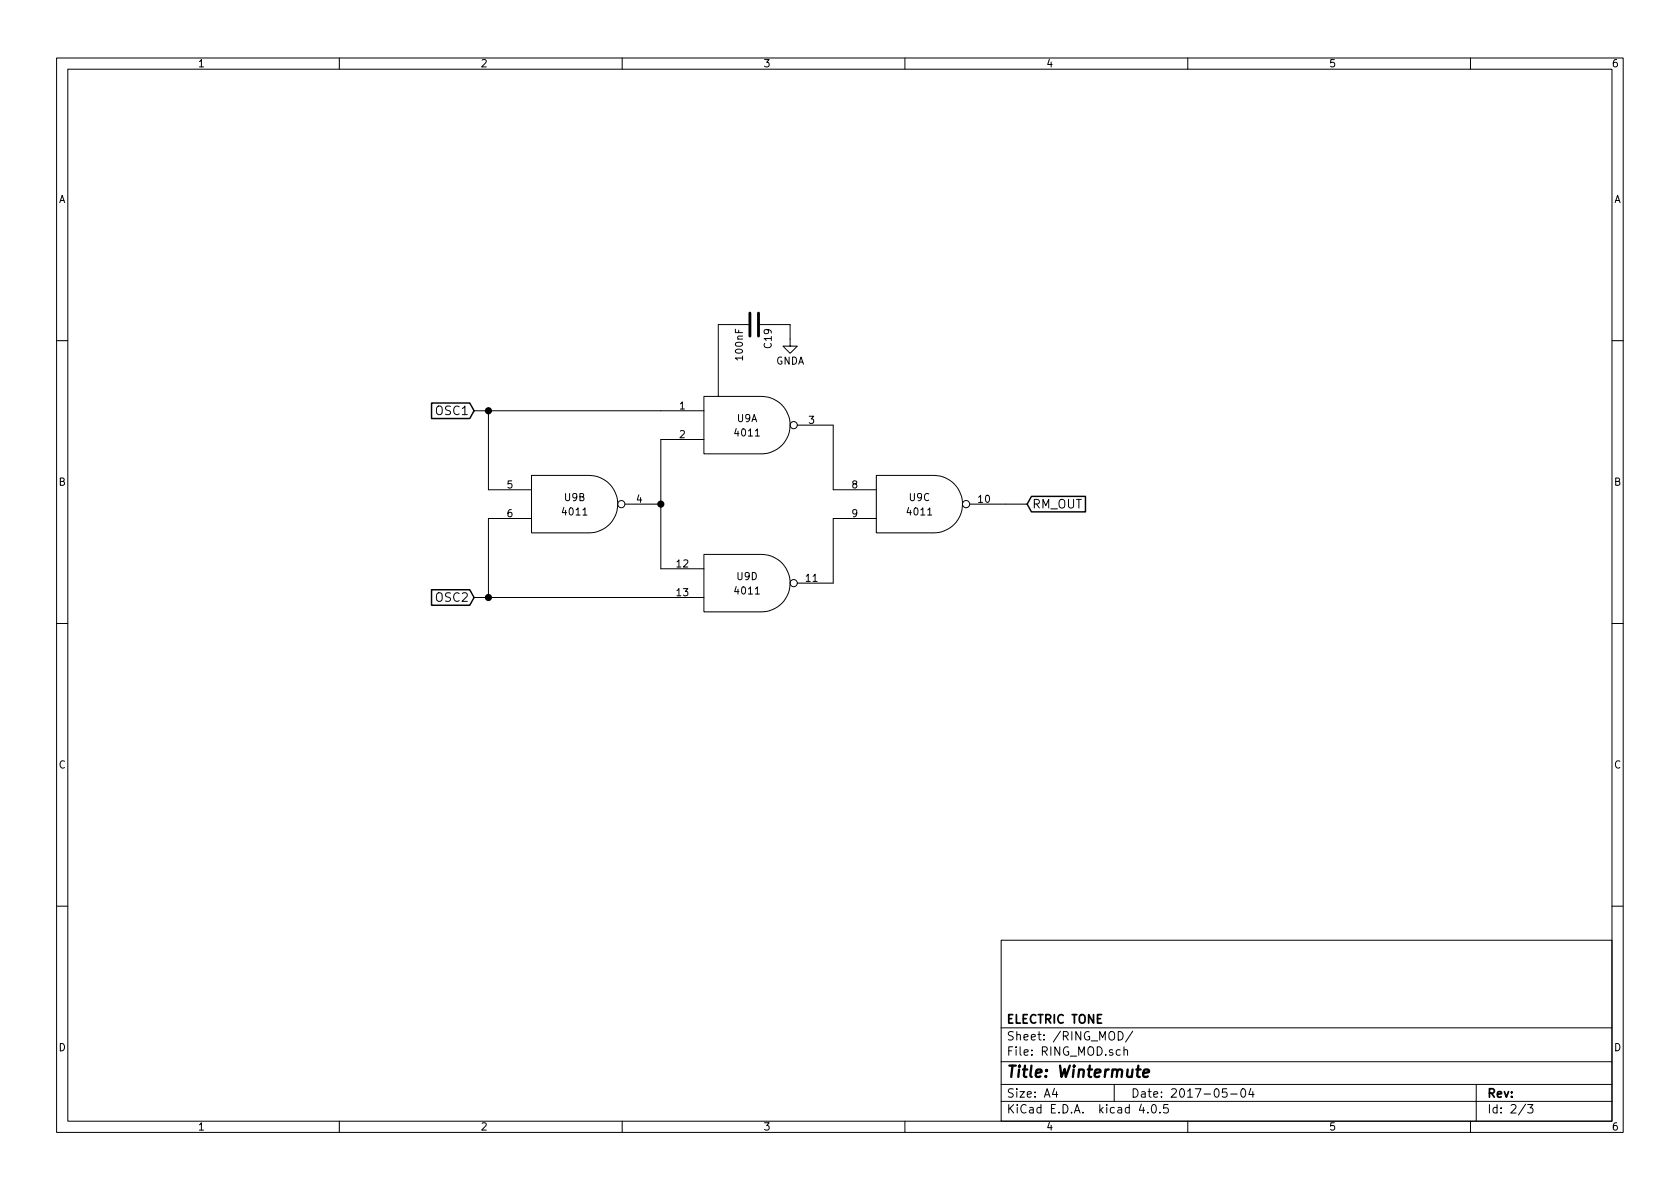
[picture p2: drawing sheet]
<svg xmlns="http://www.w3.org/2000/svg" width="297mm" height="210mm" viewBox="0 0 297 210" stroke-linecap="round" stroke-linejoin="round" font-family="sans-serif">
<g fill="none" stroke="#000" stroke-width=".18">
<path d="M10 10.3h277v189.9h-277zM12 12.2h273v186.1h-273zM60 10.3v1.9M110 10.3v1.9M160 10.3v1.9M210 10.3v1.9M260 10.3v1.9M132.3 57.4h-5.3v12.7M134.4 57.4h5.3v3.8h1.3l-1.3 1.3-1.3-1.3h1.3M10 60.2h2M83.8 72.6h40.7M86.4 72.6v14h7.6"/>
<path d="M124.5 77.7h-7.7v22.9h7.7M134.6 70.1h-10.1v10.2h10.1M134.7 70.1a5.1 5.1 0 0 1 5 5.1 5.1 5.1 0 0 1-5 5.1M141 75.2h6.3v11.4h7.6M285 60.2h2M94 91.7h-7.6v14M104.1 84.1h-10.1v10.1h10.1M104.2 84.1a5.1 5.1 0 0 1 5 5 5.1 5.1 0 0 1-5 5.1M110.5 89.1h6.3M134.6 98h-10.1v10.2h10.1M134.7 98a5.1 5.1 0 0 1 5 5.1 5.1 5.1 0 0 1-5 5.1M154.9 91.7h-7.6v11.4h-6.3"/>
<path d="M165.1 84.1h-10.2v10.1h10.2M165.2 84.1a5.1 5.1 0 0 1 5 5 5.1 5.1 0 0 1-5 5.1M171.4 89.1h10.2M10 110.3h2M83.8 105.7h40.7M285 110.3h2M10 160.2h2M177 166.3h108v32h-108zM285 160.2h2M60 198.3v1.9M110 198.3v1.9M160 198.3v1.9"/>
<path d="M177 194.8h108M177 191.8h108M177 187.8h108M177 181.8h108M186.4 192.5l-.3 1h.9M186.8 193v1M197 191.8v3M197.7 182.4a.76 .76 0 0 1 .9 .8 .76 .76 0 0 1-.9 .7zM198.7 185.7l.2-.1 .4 .1 .1 .9M198.7 185.1v1.5M200.3 182.3l-1.3 2M201.8 195.2l-.4 1.1h1"/>
<path d="M202.9 196.7v.1M203.8 195.4l.1-.1a.81 .81 0 0 1 .6 .6 .81 .81 0 0 1-.3 .8l-.1 .1a.8 .8 0 0 1-.6-.6 .8 .8 0 0 1 .3-.8zM205.1 196.7v.1M206.5 195.3h-.7l-.1 .7 .2-.1 .5 .1 .2 .2-.1 .5-.2 .1-.6-.1M210 198.3v1.9M216.9 192.5h-.7l-.1 .7 .2-.1 .5 .1 .2 .2-.1 .5-.2 .1-.6-.1M217.6 193.5h1.1M219.5 192.7l.2-.2a.81 .81 0 0 1 .6 .6 .81 .81 0 0 1-.3 .8l-.1 .1a.79 .79 0 0 1-.4-1.3zM221.2 192.5l-.4 1h.9M221.5 193v1M260 198.3v1.9M261 191.8v6.5"/>
<path d="M269.7 195.2l-1.2 2M270.1 195.3h.9l-.5 .6 .5 .1v.7l-.2 .1-.7-.1"/>
<circle cx="140.3" cy="75.2" r=".63"/>
<circle cx="109.9" cy="89.1" r=".63"/>
<circle cx="170.8" cy="89.1" r=".63"/>
<circle cx="140.3" cy="103.1" r=".63"/>
</g>
<path d="M202.2 189.8l.9-.2v-.4l-.6-.1-.3 .3v.9l.2 .1 .5-.1" fill="none" stroke="#000" stroke-width=".41"/>
<g fill="#000" stroke="#000" stroke-width=".25">
<circle cx="86.4" cy="72.6" r=".51"/>
<circle cx="116.8" cy="89.1" r=".51"/>
<circle cx="86.4" cy="105.7" r=".51"/>
</g>
<path d="M76.3 71.3h6.8l.7 1.3-.7 1.4h-6.8zM182.4 87.8h9.5v2.7h-9.5l-.8-1.4zM76.3 104.3h6.8l.7 1.4-.7 1.3h-6.8z" fill="none" stroke="#000" stroke-width=".25"/>
<path d="M132.6 55.4v4M134.1 55.4v4" fill="none" stroke="#000" stroke-width=".51"/>
<text font-size="2.8" x="178" y="190.5">Title: Wintermute</text>
<g font-size="2.1">
<text x="77.1" y="73.4">OSC1</text>
<text x="182.5" y="89.9">RM_OUT</text>
<text x="77.1" y="106.4">OSC2</text>
<text x="178" y="184">Sheet: /RING_MOD/</text>
<text x="178" y="181">ELECTRIC TONE</text>
<text x="178" y="186.7">File: RING_MOD.sch</text>
<text x="178" y="196.9">KiCad E.D.A. kicad 4.0.5</text>
<text x="178" y="194.1">Size: A4</text>
<text x="200" y="194.1">Date: 2017-05-04</text>
<text x="263" y="194.1">Rev:</text>
<text x="263" y="196.9">Id: 2/3</text>
</g>
<g font-size="1.8">
<text x="35" y="11.9">1</text>
<text x="85" y="11.9">2</text>
<text x="135" y="11.9">3</text>
<text x="185" y="11.9">4</text>
<text x="235" y="11.9">5</text>
<text x="285" y="11.9">6</text>
<text x="10.4" y="35.9">A</text>
<text x="285.4" y="35.9">A</text>
<text x="131.3" y="63.5" transform="rotate(-90 131.3 63.5)">100nF</text>
<text x="136.4" y="61.5" transform="rotate(-90 136.4 61.5)">C19</text>
<text x="137.1" y="64.5">GNDA</text>
<text x="120.2" y="72.4">1</text>
<text x="120.2" y="77.5">2</text>
<text x="130.1" y="77.2">4011</text>
<text x="130.3" y="74.6">U9A</text>
<text x="143" y="74.9">3</text>
<text x="10.4" y="85.9">B</text>
<text x="89.7" y="86.4">5</text>
<text x="99.8" y="88.6">U9B</text>
<text x="112.5" y="88.9">4</text>
<text x="150.6" y="86.4">8</text>
<text x="160.8" y="88.6">U9C</text>
<text x="173" y="88.9">10</text>
<text x="285.4" y="85.9">B</text>
<text x="89.7" y="91.4">6</text>
<text x="99.6" y="91.1">4011</text>
<text x="150.6" y="91.4">9</text>
<text x="160.6" y="91.1">4011</text>
<text x="119.7" y="100.3">12</text>
<text x="119.7" y="105.4">13</text>
<text x="130.1" y="105.1">4011</text>
<text x="130.3" y="102.6">U9D</text>
<text x="142.5" y="102.9">11</text>
<text x="10.4" y="135.9">C</text>
<text x="285.4" y="135.9">C</text>
<text x="10.4" y="185.9">D</text>
<text x="285.4" y="185.9">D</text>
<text x="35" y="199.9">1</text>
<text x="85" y="199.9">2</text>
<text x="135" y="199.9">3</text>
<text x="185" y="199.9">4</text>
<text x="235" y="199.9">5</text>
<text x="285" y="199.9">6</text>
</g>
</svg>
